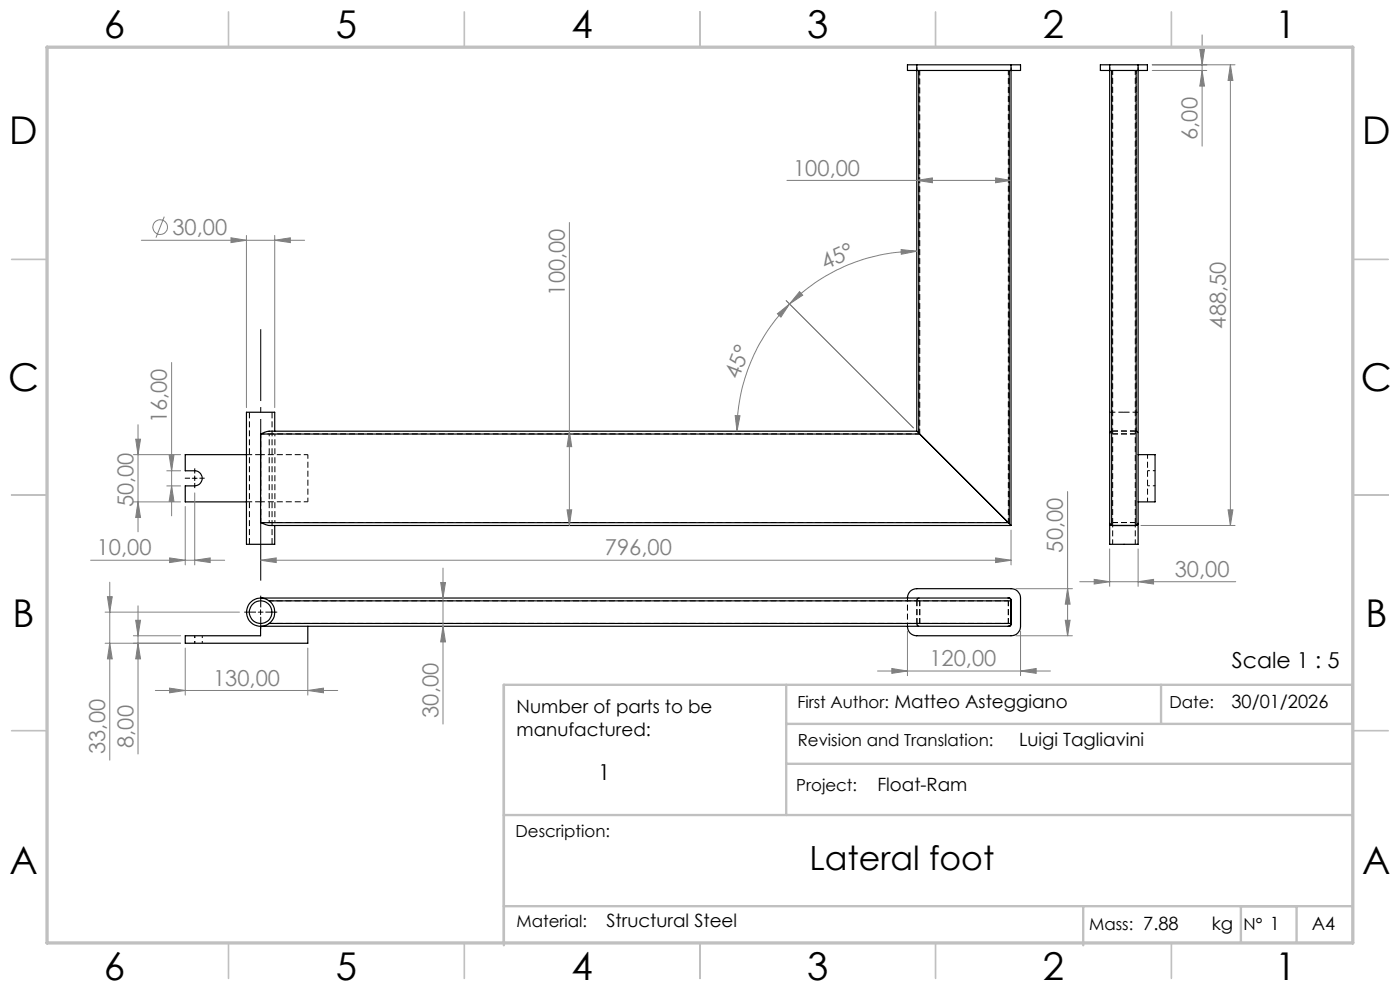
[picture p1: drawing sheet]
<svg xmlns="http://www.w3.org/2000/svg" width="297mm" height="210mm" viewBox="0 0 297 210" stroke-linecap="round" stroke-linejoin="round" font-family="sans-serif">
<path d="M55.3 96.4v-4.4M194.9 91.8v-76.9M55.3 110.8v-4.4M213.9 110.8h-156.8M213.9 110.8v-95.9M236 110.8v-95.9M240.8 110.8v-95.9M213.9 132.2h-156.8M213.9 127.4h-156.8" fill="none" stroke="#000" stroke-width=".21" stroke-dasharray="1.3 .6" stroke-dashoffset=".3" stroke-linecap="butt"/>
<path d="M55.3 96.4h10M65.3 96.4v10M55.3 106.4v-10M65.3 106.4h-10M243.4 106.4v-10" fill="none" stroke="#000" stroke-width=".21" stroke-dasharray="1.3 .6" stroke-dashoffset=".4" stroke-linecap="butt"/>
<path d="M214.1 14.9v96.1M195.1 92h-138M195.1 92v-77.1M236 110.8v4.6M240.8 115.4v-4.6" fill="none" stroke="#000" stroke-width=".21" stroke-dasharray="1.3 .6" stroke-dashoffset=".2" stroke-linecap="butt"/>
<path d="M57.1 92v18.8M245 99.8h-1.6M58.3 110.8v-18.8M245 103h-1.6M41.3 136.4v-1.6M42.9 136.4v-1.6" fill="none" stroke="#000" stroke-width=".21" stroke-dasharray="1.3 .6" stroke-dashoffset=".8" stroke-linecap="butt"/>
<g fill="none" stroke="#000" stroke-width=".21" stroke-dasharray="1.3 .6" stroke-dashoffset=".1" stroke-linecap="butt">
<path d="M52.3 96.4h3M235.4 87.4h3M236 91.4h4.8M236 92h4.8M238.4 87.4h3M240.8 92h-4.8M55.3 106.4h-3M236 110.8h4.8M240.8 110.8h-4.8M194.5 127.4v4.8M195.1 127.4v4.8M195.1 132.2v-4.8"/>
<path d="M213.9 132.2v-4.8M213.9 127.4v4.8"/>
</g>
<path d="M194.5 14.9v-1.2M214.5 14.9v-1.2M235.4 14.9v-1.2M241.4 14.9v-1.2" fill="none" stroke="#000" stroke-width=".21" stroke-dasharray="1.3 .6" stroke-dashoffset=".6" stroke-linecap="butt"/>
<path d="M52.9 87.4v28M235.4 91.8l.2-.2 .2-.2M241 91.4l.3 .1 .1 .3M57.7 115.4v-28M194.5 132.4l.1 .3 .3 .1M194.9 126.8l-.3 .2-.1 .2" fill="none" stroke="#000" stroke-width=".21" stroke-dasharray="1.3 .6" stroke-linecap="butt"/>
<path d="M57.1 92h-1.8M57.1 110.8h-1.8" fill="none" stroke="#000" stroke-width=".21" stroke-dasharray="1.3 .6" stroke-dashoffset=".9" stroke-linecap="butt"/>
<g fill="none" stroke="#000" stroke-width=".25">
<path d="M194.5 13.7h-2v1.2h24v-1.2h-2M194.5 13.7v77.8M194.5 13.7h20M194.9 14.9v77M214.1 14.9v96.1M214.5 13.7v97.8M235.4 13.7v101.8h6v-101.8M235.4 13.7h-2v1.2h10v-1.2h-2M235.4 13.7h6M235.8 14.9v96.6M241 14.9v96.6M52.3 96.4h-13v3.5h2a1.61 1.61 0 0 1 1.6 1.6 1.61 1.61 0 0 1-1.6 1.6h-2v3.4h13"/>
<path d="M55.3 92.1h139.8M55.3 92.1v18.8M58.3 91.5v-4.1h-6v28.1h6v-4M194.5 91.5h-137.4l-1.8 .6M194.5 91.5l.4 .4M194.9 91.9l19.2 19.1M241.4 96.4h3.6v10.1h-3.6M55.3 110.9l1.8 .6h157.4M55.3 110.9h158.6M214.1 111l.4 .5M235.4 111l.1 .3 .3 .2M235.8 111.5h5.2"/>
<path d="M241.4 111v.3l-.4 .2M55.3 126.9h158.8l.4 .3v5.3l-.3 .3h-158.9v2.1h-16v1.5h26v-3.6M57.1 132.2h157.4l-.3 .6h-.3M192.5 126.9a1.93 1.93 0 0 1 2-2h20a1.99 1.99 0 0 1 2 2v5.9a1.99 1.99 0 0 1-2 2.1h-20a1.93 1.93 0 0 1-2-2.1M213.9 126.9l.4 .1 .2 .5h-157.4"/>
<circle cx="55.3" cy="129.8" r="2.4"/>
<circle cx="55.3" cy="129.9" r="2.99"/>
</g>
<path d="M241 14.9v76.5M235.4 92a.6 .6 0 0 1 .6-.6M235.8 91.4v-76.5M240.8 91.4l.4 .2 .2 .4M236 111.4l-.4-.2-.2-.4M241.4 110.8l-.1 .4-.5 .2M192.5 132.8v-6M194.5 132.2l.2 .5 .4 .1M195.1 126.8a.6 .6 0 0 0-.6 .6" fill="none" stroke="#000" stroke-width=".21" stroke-dasharray="1.3 .6" stroke-dashoffset=".5" stroke-linecap="butt"/>
<path d="M241 91.4h-5.2M194.5 132.4v-5.2" fill="none" stroke="#000" stroke-width=".21" stroke-dasharray="1.3 .6" stroke-dashoffset="-.1" stroke-linecap="butt"/>
<g fill="none" stroke="#808080" stroke-width=".21">
<path d="M244.4 13.7h17.6M244.4 14.9h11.6M254.5 10.5h1l-.5 3.2zM255 14.9l.5 3.4h-1zM255 7.4v23.6M261 13.7l.5 3.4h-1zM261 13.7v97.8M166.9 38.3h47.6M194.5 38.3l3.3-.6v1.1zM211.2 37.7l3.3 .6-3.3 .5zM30 51h34.6M34.9 46l-1.8 4.4"/>
<path d="M49 50.4l3.3 .6-3.3 .5zM52.3 49.9v36.6M58.3 51l3.3-.6v1.1zM58.3 49.9v36.6M120.8 47.2v64.3M191.2 52.9l3.3 .4-3.3 .6zM194.5 53.3a38 38 0 0 0-27 11.2M36.4 76.9v32.5M164.9 66.6l2.6-2.1-1.8 2.8zM166.8 63.8l27 27M167.5 64.5a38.2 38.2 0 0 0-11.1 27M169.6 61.9l.7 .7-2.8 1.9z"/>
<path d="M28.3 96.4h10M28.8 93.2h1l-.5 3.2zM29.3 90.1v22.7M35.4 99.9h2.9M35.9 96.5h1l-.5 3.4zM120.8 91.5l.5 3.2h-1zM156 88.2h1l-.6 3.3zM19.2 118.8h28.5M28.3 106.5h10M29.3 106.5l.5 3.3h-1zM35.4 103.1h2.9M36 118.3l3.3 .5-3.3 .5z"/>
<path d="M36.4 103.1l.5 3.3h-1zM39.3 107.4v12.4M41.3 118.8l3.3-.5v1zM41.3 104.6v15.2M55.3 118.8l3.3-.5v1zM55.3 118.8h159.2M120.3 108.2h1l-.5 3.3zM211.2 118.3l3.3 .5-3.3 .5zM214.5 112.5v7.3M226.5 104.3v30.6M235.4 116.4v8M241.4 116.4v8"/>
<path d="M242 111.5h20M260.5 108.2h1l-.5 3.3zM22.3 136.4h16M22.3 129.8h28.5M22.8 126.6h1l-.5 3.2zM23.3 136.4l.5 3.4h-1zM23.3 123.5v37.7M28.3 134.9h10M28.8 131.6h1l-.5 3.3zM29.3 136.4l.5 3.4h-1zM29.3 128.5v31.4M39.3 137.5v10"/>
<path d="M65.3 137.5v10M93.5 123.6h1l-.5 3.3zM94 132.8l.5 3.4h-1zM94 120.5v33.1M192.5 133.9v9.4M215.5 134.9h12M215.5 124.9h12M216.5 133.9v9.4M226 131.6h1l-.5 3.3zM226.5 124.9l.5 3.3h-1zM229.1 123.4h33M232.1 122.9l3.3 .5-3.3 .5z"/>
<path d="M241.4 123.4l3.3-.5v1zM32.9 146.5h38.7M36 146l3.3 .5-3.3 .5zM65.3 146.5l3.3-.5v1zM186.2 142.3h36.6M189.2 141.8l3.3 .5-3.3 .5zM216.5 142.3l3.3-.5v1z"/>
<circle cx="34" cy="48.2" r="1.55"/>
</g>
<path d="M40.3 101.4h-1.1M41.3 100.4v-1.1M41.3 102.4v1.1M42.3 101.4h1.1M54.3 129.8h-2.5M55.3 128.8v-2.5M55.3 130.8v2.5M56.3 129.8h2.5" fill="none" stroke="#000" stroke-width=".21" stroke-dasharray="15.2 1.3 1.3 1.3" stroke-linecap="butt"/>
<path d="M55.3 69.3v54.4" fill="none" stroke="#000" stroke-width=".21" stroke-dasharray="15.2 1.3 1.3 1.3" stroke-dashoffset="-.5" stroke-linecap="butt"/>
<path d="M40.8 101.5h1M41.3 101v.9M54.8 129.8h1M55.3 129.4v1" fill="none" stroke="#000" stroke-width=".21"/>
<g fill="none" stroke="#c0c0c0" stroke-width=".35">
<path d="M48.5 2.5v7.5M98.5 2.5v7.5M148.5 2.5v7.5M198.5 2.5v7.5M248.5 2.5v7.5M2.5 55h7.5M287 55h7.5M2.5 105h7.5M287 105h7.5M2.5 155h7.5M287 155h7.5M48.5 200v7.5"/>
<path d="M98.5 200v7.5M148.5 200v7.5M198.5 200v7.5M248.5 200v7.5"/>
</g>
<path d="M166.8 153.6h120.1v-8.3h-180v55.2M166.8 145.3v27.6M246.3 145.3v8.3M106.9 172.9h180M166.8 162h120.1M106.9 192.2h180M229.8 192.2v8.3M263.2 192.2v7.7M275.1 192.2v7.7" fill="none" stroke="#c0c0c0" stroke-width=".5"/>
<path d="M10 10h277v190h-277z" fill="none" stroke="#c0c0c0" stroke-width=".7"/>
<g fill="#808080">
<path d="M41.3 118.8l3.3-.5v1zM36 118.3l3.3 .5-3.3 .5zM211.2 118.3l3.3 .5-3.3 .5zM55.3 118.8l3.3-.5v1zM216.5 142.3l3.3-.5v1zM189.2 141.8l3.3 .5-3.3 .5z"/>
<path d="M49 50.4l3.3 .6-3.3 .5zM58.3 51l3.3-.6v1.1z"/>
<path d="M232.1 122.9l3.3 .5-3.3 .5zM241.4 123.4l3.3-.5v1z"/>
<path d="M194.5 38.3l3.3-.6v1.1zM211.2 37.7l3.3 .6-3.3 .5z"/>
<path d="M65.3 146.5l3.3-.5v1zM36 146l3.3 .5-3.3 .5z"/>
<path d="M191.2 52.9l3.3 .4-3.3 .6zM169.6 61.9l.7 .7-2.8 1.9z"/>
<path d="M164.9 66.6l2.6-2.1-1.8 2.8zM156 88.2h1l-.6 3.3z"/>
<path d="M36.4 103.1l.5 3.3h-1zM35.9 96.5h1l-.5 3.4zM120.3 108.2h1l-.5 3.3zM120.8 91.5l.5 3.2h-1zM29.3 136.4l.5 3.4h-1zM28.8 131.6h1l-.5 3.3zM94 132.8l.5 3.4h-1zM93.5 123.6h1l-.5 3.3zM226 131.6h1l-.5 3.3zM226.5 124.9l.5 3.3h-1z"/>
<path d="M28.8 93.2h1l-.5 3.2zM29.3 106.5l.5 3.3h-1zM22.8 126.6h1l-.5 3.2zM23.3 136.4l.5 3.4h-1zM254.5 10.5h1l-.5 3.2zM255 14.9l.5 3.4h-1zM261 13.7l.5 3.4h-1zM260.5 108.2h1l-.5 3.3z"/>
</g>
<g font-size="8.1">
<text x="22" y="8">6</text>
<text x="71.2" y="8">5</text>
<text x="121.2" y="8">4</text>
<text x="171.2" y="8">3</text>
<text x="221.2" y="8">2</text>
<text x="270.5" y="8">1</text>
<text x="2" y="30.5">D</text>
<text x="289" y="30.5">D</text>
<text x="1.7" y="83">C</text>
<text x="288.7" y="83">C</text>
<text x="2.7" y="133">B</text>
<text x="289.7" y="133">B</text>
<text x="2" y="185.5">A</text>
<text x="289" y="185.5">A</text>
<text x="22" y="208">6</text>
<text x="71.2" y="208">5</text>
<text x="121.2" y="208">4</text>
<text x="171.2" y="208">3</text>
<text x="221.2" y="208">2</text>
<text x="270.5" y="208">1</text>
</g>
<text font-size="7.1" x="171.7" y="184.5">Lateral foot</text>
<g font-size="4.7" fill="#808080">
<text x="254" y="29.7" transform="rotate(-90 254 29.7)">6,00</text>
<text x="168.3" y="37.2">100,00</text>
<text x="36.6" y="49.9">30,00</text>
<text x="175" y="57.3" transform="rotate(-25 175 57.3)">45°</text>
<text x="119.8" y="62.7" transform="rotate(-90 119.8 62.7)">100,00</text>
<text x="260" y="69.7" transform="rotate(-90 260 69.7)">488,50</text>
<text x="156.7" y="80.7" transform="rotate(-69 156.7 80.7)">45°</text>
<text x="35.4" y="89.8" transform="rotate(-90 35.4 89.8)">16,00</text>
<text x="28.3" y="107.6" transform="rotate(-90 28.3 107.6)">50,00</text>
<text x="20.5" y="117.8">10,00</text>
<text x="128.3" y="117.8">796,00</text>
<text x="225.5" y="117.2" transform="rotate(-90 225.5 117.2)">50,00</text>
<text x="249.2" y="122.4">30,00</text>
<text x="197.2" y="141.3">120,00</text>
<text x="45.2" y="145.4">130,00</text>
<text x="93" y="152.3" transform="rotate(-90 93 152.3)">30,00</text>
<text x="22.3" y="159.9" transform="rotate(-90 22.3 159.9)">33,00</text>
<text x="28.3" y="158.6" transform="rotate(-90 28.3 158.6)">8,00</text>
</g>
<g font-size="4.7">
<text x="261.3" y="141.6">Scale 1 : 5</text>
<text x="126.9" y="165.5">1</text>
</g>
<g font-size="3.9">
<text x="109.6" y="151.2">Number of parts to be</text>
<text x="261.2" y="150.2">30/01/2026</text>
<text x="109.6" y="156.1">manufactured:</text>
<text x="216.2" y="158.3">Luigi Tagliavini</text>
<text x="186.1" y="167.8">Float-Ram</text>
<text x="128.7" y="196.7">Structural Steel</text>
<text x="257.1" y="197.3">kg</text>
<text x="278.3" y="197.4">A4</text>
</g>
<g font-size="3.5">
<text x="169.2" y="150.1">First Author: Matteo Asteggiano</text>
<text x="248.1" y="150.1">Date:</text>
<text x="169.3" y="158.3">Revision and Translation:</text>
<text x="168.9" y="167.8">Project:</text>
<text x="109.4" y="177.5">Description:</text>
<text x="109.6" y="196.7">Material:</text>
<text x="231.1" y="197.3">Mass: 7.88</text>
<text x="263.8" y="197.3">N° 1</text>
</g>
</svg>
